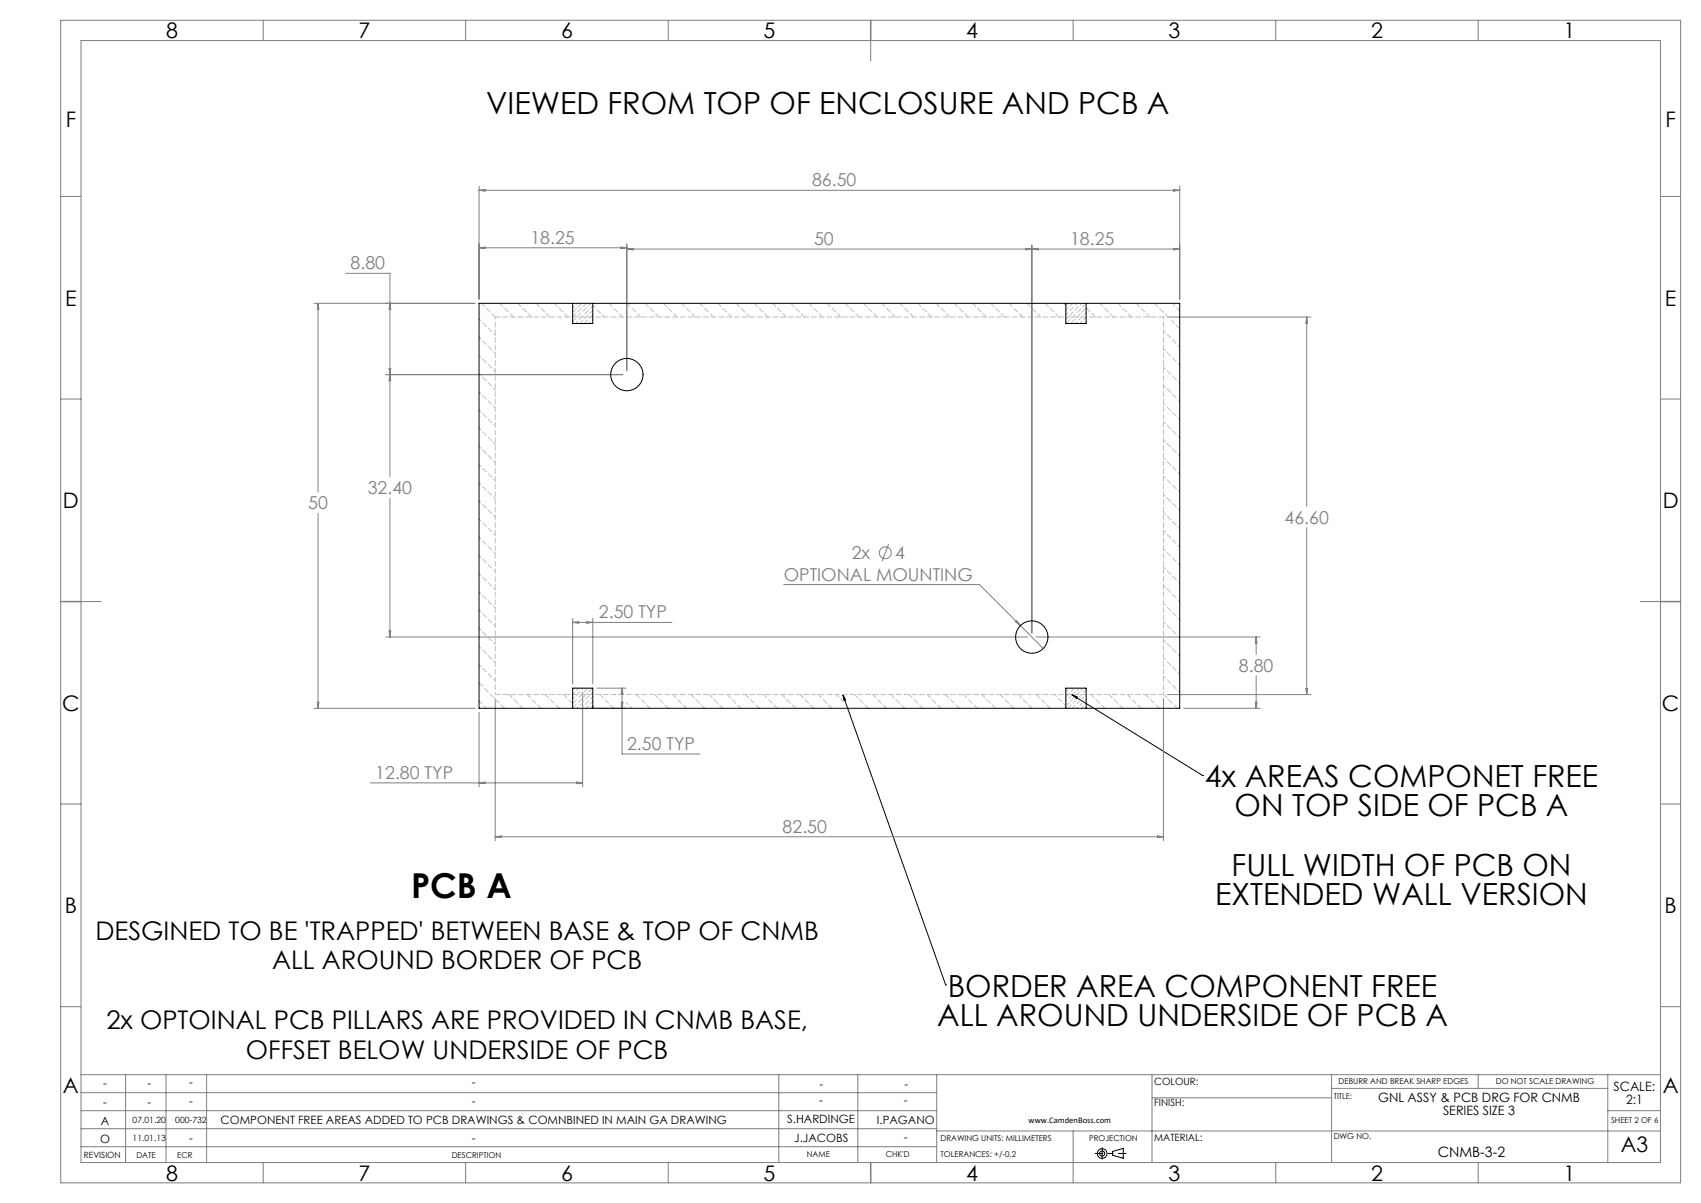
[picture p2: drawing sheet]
<svg xmlns="http://www.w3.org/2000/svg" width="420mm" height="297mm" viewBox="0 0 420 297" stroke-linecap="round" stroke-linejoin="round" font-family="sans-serif">
<g fill="none" stroke="#000" stroke-width=".25">
<path d="M118.3 74.9h173v100h-173zM141.4 74.9v5h5v-5M263.2 74.9v5h5v-5M141.4 174.9v-5h5v5M208.1 171.5l25.4 71.7M208.1 171.5l.7 1.3-.4 .2zM263.2 174.9v-5h5v5M264.6 171.5l1.4 .6-.2 .3zM264.6 171.5l32.3 19.9M296.9 191.4h.1M233.5 243.2h.1M274.7 284.3l2.7-.8v2.5l-2.7-.8z"/>
<circle cx="154.8" cy="92.5" r="4"/>
<circle cx="254.8" cy="157.3" r="4"/>
<circle cx="272.1" cy="284.8" r="1.19"/>
<circle cx="272.1" cy="284.8" r=".64"/>
</g>
<path d="M270.4 284.8h7.6" fill="none" stroke="#000" stroke-width=".25" stroke-dasharray="15.2 1.3 1.3 1.3" stroke-dashoffset="13.3"/>
<path d="M272.1 283.4v2.8" fill="none" stroke="#000" stroke-width=".25" stroke-dasharray="15.2 1.3 1.3 1.3"/>
<g fill="none" stroke="#808080" stroke-width=".25">
<path d="M15 5h400v287h-400zM20 10h390v277h-390zM65 5v5M115 5v5M165 5v5M215 5v10M265 5v5M315 5v5M365 5v5M15 48.5h5M118.3 46v27.9M118.3 47l1.5-.2v.4z"/>
<path d="M118.3 47h173M289.8 46.8l1.5 .2-1.5 .2zM291.3 46v27.9M410 48.5h5M77.5 74.9h39.8M78.5 74.9l.2 1.5h-.3zM78.5 74.9v46.6M85.3 67.5h11v50.3M96.3 74.9l.2 1.5h-.4zM118.3 61.2l1.5-.2v.4zM118.3 61.2h36.5M153.3 61l1.5 .2-1.5 .2z"/>
<path d="M154.8 60.2v31.3M154.8 61.5h136.5M154.8 61.5l1.5-.2v.4zM253.3 61.3l1.5 .2-1.5 .2zM254.8 60.5v95.8M254.8 61.5l1.5-.2v.4zM288.3 78.3h35.3M289.8 61.3l1.5 .2-1.5 .2zM322.7 78.3v46.7M322.7 78.3l.1 1.5h-.4zM15 98.5h5M95.3 92.5h58.5"/>
<path d="M96.1 91h.4l-.2 1.5zM96.3 92.5l.2 1.5h-.4zM410 98.5h5M78.5 126.7v48.2M96.3 123v34.3M219.4 134.4l-1.6 4.2M322.7 130.2v41.3M15 148.5h10M95.3 157.3h158.5M96.1 155.8h.4l-.2 1.5zM141.4 152.7v16.2M141.4 153.7h24.5"/>
<path d="M141.4 153.7l1.5-.2v.4zM144.9 153.5l1.5 .2-1.5 .2zM146.4 152.7v16.2M193.5 144.3h48.3l10.2 10.1M251 153.2l1 1.2-1.2-.9zM252 154.4l5.6 5.7M255.8 157.3h55.3M310.2 157.3v4.3M310.2 157.3l.2 1.5h-.4zM405 148.5h10M77.5 174.9h39.8M78.4 173.4h.3l-.2 1.5z"/>
<path d="M118.3 175.9v18.4M122.3 172.5v35.1M143.9 170.9v23.4M147.4 174.9h7.2M147.4 169.9h7.2M153.4 173.4h.4l-.2 1.5zM153.6 169.9v16.3h19.2M153.6 169.9l.2 1.5h-.4zM287.3 172.5v35.1M288.3 171.5h35.3M292.3 174.9h18.8M310 173.4h.4l-.2 1.5z"/>
<path d="M310.2 166.8v8.1M322.4 170h.4l-.1 1.5zM15 198.5h5M91.4 193.3h52.5M118.3 193.3l1.5-.2v.4zM142.4 193.1l1.5 .2-1.5 .2zM410 198.5h5M122.3 206.6h165M122.3 206.6l1.5-.2v.4zM285.8 206.4l1.5 .2-1.5 .2zM15 248.5h5M410 248.5h5"/>
<path d="M20 274.2h211.3M20 265.3h390M20 278.7h211.3M20 269.8h211.3M31 265.3v21.7M41 265.3v21.7M51 265.3v21.7M192.3 265.3v21.7M211.8 265.3v21.7M231.3 265.3v21.7M231.3 279.2h178.7M265 279.2v12.8"/>
<path d="M284.4 271h44.4M284.4 265.3v21.7M328.8 265.3v21.7M328.8 268.7h68.2M365 265.3v3.4M397 274.2h13M397 265.3v21.7M20 283.1h211.3M65 287v5M115 287v5M165 287v5M215 287v5"/>
<path d="M315 287v5M365 287v5"/>
<circle cx="218.6" cy="136.5" r="1.47"/>
</g>
<path d="M215 5v5M15 148.5h5M410 148.5h5M215 287v5" fill="none" stroke="#808080" stroke-width=".35"/>
<g fill="none" stroke="#c0c0c0" stroke-width=".25" stroke-dasharray="1.3 .6" stroke-dashoffset=".7">
<path d="M118.3 78.8l4 4M122.3 78.3v93.2M145.4 79.9l1-1M263.2 78.8l3.9-3.9M118.3 96.7l4 4M118.3 92.2l4 4M118.3 87.8l4 4M118.3 83.3l4 4M287.3 99.6l4 4M287.3 95.1l4 4M287.3 90.6l4 4M287.3 86.1l4 4"/>
<path d="M287.3 81.6l4 4M118.3 119.2l4 4M118.3 114.7l4 4M118.3 110.2l4 4M118.3 105.7l4 4M118.3 101.2l4 4M287.3 117.6l4 4M287.3 113.1l4 4M287.3 108.6l4 4M287.3 104.1l4 4M118.3 137.1l4 4M118.3 132.7l4 4"/>
<path d="M118.3 128.2l4 4M118.3 123.7l4 4M287.3 135.5l4 4M287.3 131l4 4M287.3 126.5l4 4M287.3 122.1l4 4M118.3 159.6l4 4M118.3 155.1l4 4M118.3 150.6l4 4M118.3 146.1l4 4M118.3 141.6l4 4M287.3 158l4 4"/>
<path d="M287.3 153.5l4 4M287.3 149l4 4M287.3 144.5l4 4M287.3 140l4 4M118.3 164.1l4 4M142.4 174.9l4-4M263.2 170.9l1-1M267.2 172.4l1-.9M287.3 171.5v-93.2M287.3 167l4 4M287.3 162.5l4 4"/>
</g>
<g fill="none" stroke="#c0c0c0" stroke-width=".25" stroke-dasharray="1.3 .6" stroke-dashoffset=".1">
<path d="M118.9 74.9l3.4 3.4M123.4 74.9l3.4 3.4M127.9 74.9l3.4 3.4M132.3 74.9l3.4 3.4M136.8 74.9l3.4 3.4M141.4 78.3l3.4-3.4M144.3 79.9l2.1-2.2M150.3 74.9l3.4 3.4M154.8 74.9l3.4 3.4M159.3 74.9l3.4 3.4M163.8 74.9l3.4 3.4M168.3 74.9l3.4 3.4"/>
<path d="M172.8 74.9l3.4 3.4M177.2 74.9l3.4 3.4M181.7 74.9l3.4 3.4M186.2 74.9l3.4 3.4M190.7 74.9l3.4 3.4M195.2 74.9l3.4 3.4M199.7 74.9l3.4 3.4M204.2 74.9l3.4 3.4M208.7 74.9l3.4 3.4M213.2 74.9l3.4 3.4M217.7 74.9l3.4 3.4M222.1 74.9l3.4 3.4"/>
<path d="M226.6 74.9l3.4 3.4M231.1 74.9l3.4 3.4M235.6 74.9l3.4 3.4M240.1 74.9l3.4 3.4M244.6 74.9l3.4 3.4M249.1 74.9l3.4 3.4M253.6 74.9l3.4 3.4M258.1 74.9l3.4 3.4M271.5 74.9l3.4 3.4M276 74.9l3.4 3.4M280.5 74.9l3.4 3.4M287.3 78.3h-165"/>
<path d="M122.3 171.5h165M125.7 171.5l3.4 3.4M130.2 171.5l3.4 3.4M134.7 171.5l3.4 3.4M148.1 171.5l3.4 3.4M157.1 171.5l3.4 3.4M161.6 171.5l3.4 3.4M166.1 171.5l3.4 3.4M170.6 171.5l3.4 3.4M175.1 171.5l3.4 3.4M179.6 171.5l3.4 3.4M184 171.5l3.4 3.4"/>
<path d="M188.5 171.5l3.4 3.4M193 171.5l3.4 3.4M197.5 171.5l3.4 3.4M202 171.5l3.4 3.4M211 171.5l3.4 3.4M215.5 171.5l3.4 3.4M220 171.5l3.4 3.4M224.5 171.5l3.4 3.4M228.9 171.5l3.4 3.4M233.4 171.5l3.4 3.4M237.9 171.5l3.4 3.4M242.4 171.5l3.4 3.4"/>
<path d="M246.9 171.5l3.4 3.4M251.4 171.5l3.4 3.4M255.9 171.5l3.4 3.4M263.2 172l2.1-2.1M263.7 174.9l2.1-2.2M269.4 171.5l3.4 3.4M273.8 171.5l3.4 3.4M278.3 171.5l3.4 3.4M282.8 171.5l3.4 3.4M287.3 171.4l3.4 3.5"/>
</g>
<path d="M141.4 79.4l4.5-4.5M289.5 74.9l1.8 1.8M118.3 173.1l1.8 1.8" fill="none" stroke="#c0c0c0" stroke-width=".25" stroke-dasharray="1.3 .6" stroke-dashoffset=".3"/>
<g fill="none" stroke="#c0c0c0" stroke-width=".25" stroke-dasharray="1.3 .6">
<path d="M141.3 74.9h.1M141.4 77.1l2.3-2.2M141.4 74.9h.1M263.3 79.9l4.9-5M267.8 79.9l.4-.5M268.2 76l2.2 2.3M285 74.9l6.3 6.2M118.3 168.6l6.3 6.3M139.1 171.5l2.3 2.2M141.4 174.8l4.9-4.9M141.4 170.3l.4-.4M152.6 171.5h.1"/>
<path d="M209.8 174.8l.1 .1M267.9 172.9l.3-.3M268.2 174.9v-.1M268.2 174.8l.1 .1"/>
</g>
<path d="M146.4 75.4l2.8 2.9M262.6 74.9l.6 .6M263.2 77.7l2.8-2.8M266.6 79.9l1.6-1.6M141.4 171.4l1.6-1.5M143.6 174.9l2.8-2.9M146.4 174.2l.6 .7M260.4 171.5l2.8 2.8" fill="none" stroke="#c0c0c0" stroke-width=".25" stroke-dasharray="1.3 .6" stroke-dashoffset=".5"/>
<path d="M142 79.9l4.4-4.4M263.2 76.6l1.7-1.7M263.2 75.4l.6-.5M144.7 174.9l1.7-1.7M145.8 174.9l.6-.6M206.5 171.5l1.7 1.7M264.8 174.9l1.7-1.7M265.8 171.6l1.8-1.7M266.5 172l1.7-1.7" fill="none" stroke="#c0c0c0" stroke-width=".25" stroke-dasharray="1.3 .6" stroke-dashoffset=".4"/>
<path d="M265.5 79.9l2.7-2.7M141.4 172.5l2.7-2.6M154.6 173.4l1.4 1.5M267 174.9l.9-.9" fill="none" stroke="#c0c0c0" stroke-width=".25" stroke-dasharray="1.3 .6" stroke-dashoffset=".6"/>
<path d="M143.2 79.9l3.2-3.3M263.2 174.2l1.9-1.9" fill="none" stroke="#c0c0c0" stroke-width=".25" stroke-dasharray="1.3 .6" stroke-dashoffset=".2"/>
<path d="M141.4 76l1.1-1.1" fill="none" stroke="#c0c0c0" stroke-width=".25" stroke-dasharray="1.3 .6" stroke-dashoffset=".8"/>
<path d="M264.4 79.9l3.8-3.8M141.4 173.7l3.8-3.8" fill="none" stroke="#c0c0c0" stroke-width=".25" stroke-dasharray="1.3 .6" stroke-dashoffset="-.2"/>
<path d="M263.2 173.1l1.2-1.2M265.1 171.2l1.3-1.3M265.9 174.9l1.3-1.3" fill="none" stroke="#c0c0c0" stroke-width=".25" stroke-dasharray="1.3 .6" stroke-dashoffset=".9"/>
<path d="M208.1 171.5l.7 1.3-.4 .2zM264.6 171.5l1.4 .6-.2 .3z" fill="#000"/>
<text font-size="8.5" x="101.5" y="221.6">PCB A</text>
<g font-size="7.5">
<text x="120" y="28.2">VIEWED FROM TOP OF ENCLOSURE AND PCB A</text>
<text x="297.5" y="194.3">4x AREAS COMPONET FREE</text>
<text x="304.8" y="201.6">ON TOP SIDE OF PCB A</text>
<text x="304.1" y="216.2">FULL WIDTH OF PCB ON</text>
<text x="300" y="223.5">EXTENDED WALL VERSION</text>
<text x="234" y="246">BORDER AREA COMPONENT FREE</text>
<text x="231.4" y="253.3">ALL AROUND UNDERSIDE OF PCB A</text>
</g>
<g font-size="6.3">
<text x="23.6" y="231.9">DESGINED TO BE 'TRAPPED' BETWEEN BASE &amp; TOP OF CNMB</text>
<text x="67.2" y="239.3">ALL AROUND BORDER OF PCB</text>
<text x="26.3" y="254">2x OPTOINAL PCB PILLARS ARE PROVIDED IN CNMB BASE,</text>
<text x="60.7" y="261.3">OFFSET BELOW UNDERSIDE OF PCB</text>
</g>
<g font-size="5.3">
<text x="41" y="9.5">8</text>
<text x="88.5" y="9.5">7</text>
<text x="138.5" y="9.5">6</text>
<text x="188.5" y="9.5">5</text>
<text x="238.5" y="9.5">4</text>
<text x="288.5" y="9.5">3</text>
<text x="338.5" y="9.5">2</text>
<text x="386" y="9.5">1</text>
<text x="16.2" y="31.3">F</text>
<text x="411.2" y="31.3">F</text>
<text x="16.1" y="75.5">E</text>
<text x="411.1" y="75.5">E</text>
<text x="15.5" y="125.5">D</text>
<text x="410.5" y="125.5">D</text>
<text x="15.4" y="175.5">C</text>
<text x="410.4" y="175.5">C</text>
<text x="16" y="225.5">B</text>
<text x="411" y="225.5">B</text>
<text x="15.5" y="269.8">A</text>
<text x="410.5" y="269.8">A</text>
<text x="400.2" y="284.5">A3</text>
<text x="41" y="291.5">8</text>
<text x="88.5" y="291.5">7</text>
<text x="138.5" y="291.5">6</text>
<text x="188.5" y="291.5">5</text>
<text x="238.5" y="291.5">4</text>
<text x="288.5" y="291.5">3</text>
<text x="338.5" y="291.5">2</text>
<text x="386" y="291.5">1</text>
</g>
<g font-size="4.4" fill="#808080">
<text x="200.5" y="46">86.50</text>
<text x="131" y="60.2">18.25</text>
<text x="201" y="60.5">50</text>
<text x="264.2" y="60.5">18.25</text>
<text x="86.6" y="66.5">8.80</text>
<text x="76.1" y="125.8">50</text>
<text x="90.8" y="122">32.40</text>
<text x="317.2" y="129.3">46.60</text>
<text x="193.5" y="143.3">OPTIONAL MOUNTING</text>
<text x="210.3" y="138.1">2x</text>
<text x="221" y="138.1">4</text>
<text x="147.9" y="152.7">2.50 TYP</text>
<text x="305.9" y="165.8">8.80</text>
<text x="154.8" y="185.2">2.50 TYP</text>
<text x="92.7" y="192.3">12.80 TYP</text>
<text x="193.2" y="205.6">82.50</text>
</g>
<text font-size="3.5" x="355" y="285.6">CNMB-3-2</text>
<g font-size="3.2">
<text x="398.4" y="269.3">SCALE:</text>
<text x="340.2" y="272">GNL ASSY &amp; PCB DRG FOR CNMB</text>
<text x="356.3" y="275.2">SERIES SIZE 3</text>
<text x="401.5" y="272.5">2:1</text>
</g>
<g font-size="2.8">
<text x="25.5" y="268.5">-</text>
<text x="36.4" y="268.5">-</text>
<text x="46.7" y="268.2">-</text>
<text x="116.5" y="268.2">-</text>
<text x="202.3" y="268.6">-</text>
<text x="223.3" y="268.6">-</text>
<text x="25.5" y="273">-</text>
<text x="36.4" y="273">-</text>
<text x="46.7" y="272.7">-</text>
<text x="116.5" y="272.7">-</text>
<text x="202.3" y="272.6">-</text>
<text x="223.2" y="272.6">-</text>
<text x="24.9" y="277.7">A</text>
<text x="46.7" y="281.9">-</text>
<text x="54.5" y="277.4">COMPONENT FREE AREAS ADDED TO PCB DRAWINGS &amp; COMNBINED IN MAIN GA DRAWING</text>
<text x="116.5" y="281.9">-</text>
<text x="194.4" y="277.2">S.HARDINGE</text>
<text x="216.5" y="277.4">I.PAGANO</text>
<text x="223.2" y="281.8">-</text>
<text x="24.7" y="282.2">O</text>
<text x="196.1" y="282">J.JACOBS</text>
</g>
<g font-size="2.5">
<text x="285" y="267.8">COLOUR:</text>
<text x="285" y="273">FINISH:</text>
<text x="285" y="281.7">MATERIAL:</text>
</g>
<g font-size="2.1">
<text x="32.8" y="281.6">11.01.13</text>
<text x="32.8" y="277.1">07.01.20</text>
<text x="43.3" y="277.1">000-732</text>
<text x="254" y="277.3">www.CamdenBoss.com</text>
<text x="20.7" y="285.9">REVISION</text>
</g>
<g font-size="2">
<text x="330.5" y="267.7">DEBURR AND BREAK SHARP EDGES</text>
<text x="369.3" y="267.7">DO NOT SCALE DRAWING</text>
<text x="329.3" y="271.4">TITLE:</text>
<text x="232.2" y="281.7">DRAWING UNITS: MILLIMETERS</text>
<text x="268.9" y="281.7">PROJECTION</text>
<text x="329.3" y="281.2">DWG NO.</text>
<text x="397.8" y="277.2">SHEET 2 OF 6</text>
<text x="33.7" y="285.8">DATE</text>
<text x="43.7" y="285.8">ECR</text>
<text x="111.6" y="285.8">DESCRIPTION</text>
<text x="199.2" y="285.6">NAME</text>
<text x="218.7" y="285.6">CHK'D</text>
<text x="232.2" y="285.6">TOLERANCES: +/-0.2</text>
</g>
</svg>
